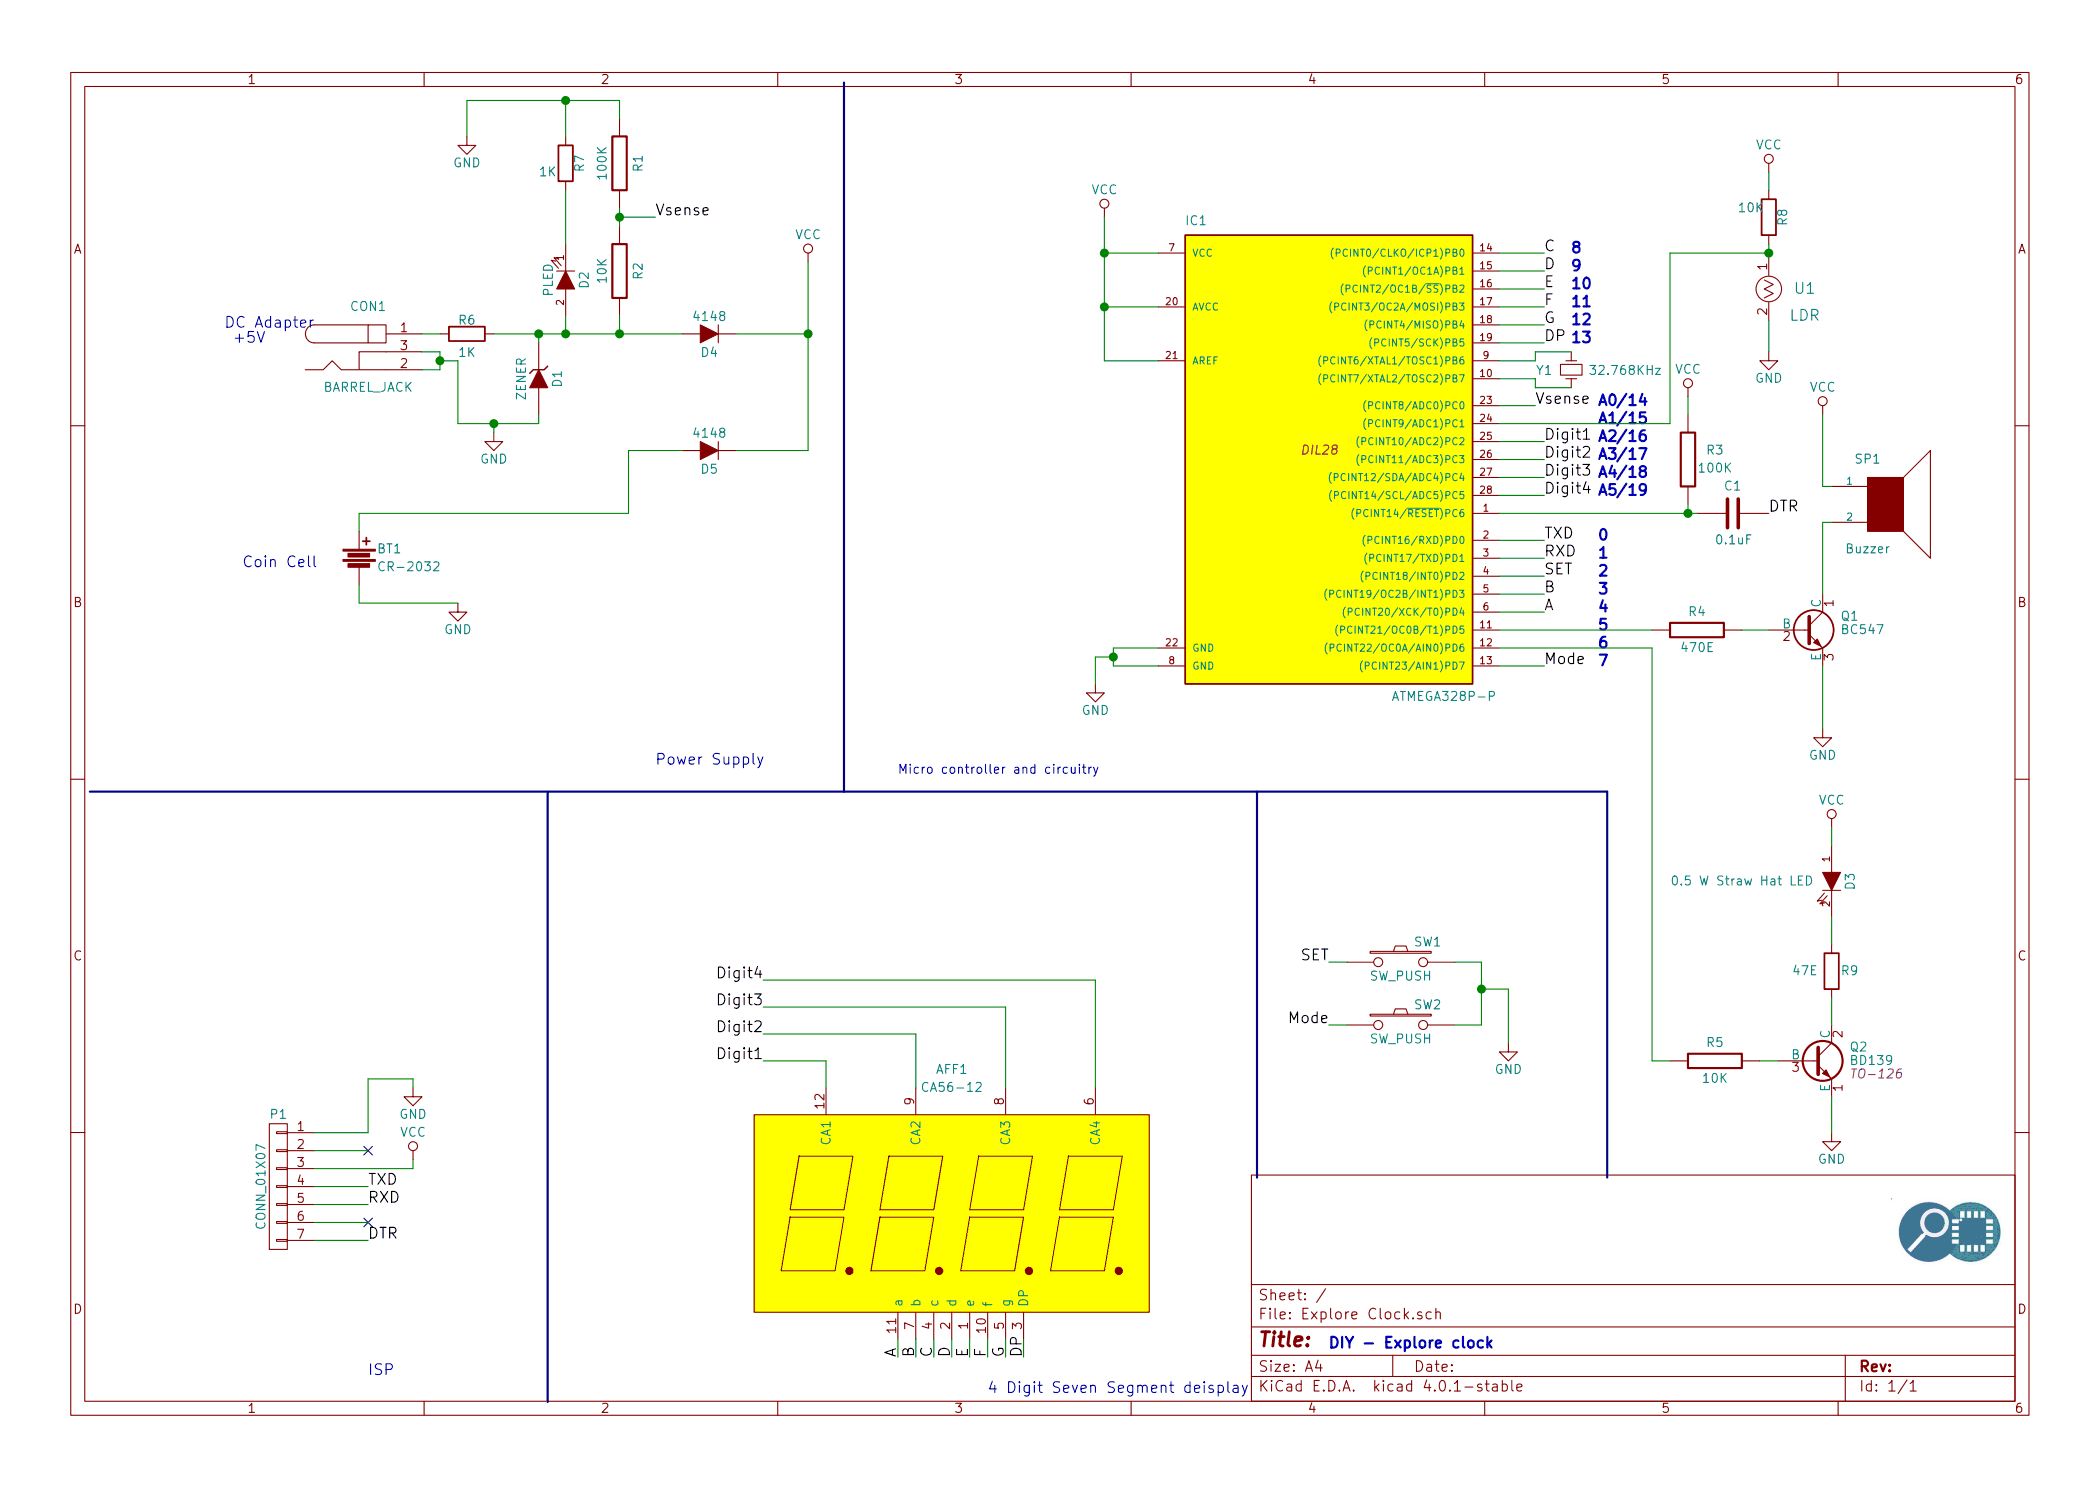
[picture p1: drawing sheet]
EESchema Schematic File Version 2
LIBS:Explore Clock-rescue
LIBS:power
LIBS:device
LIBS:transistors
LIBS:conn
LIBS:linear
LIBS:regul
LIBS:74xx
LIBS:cmos4000
LIBS:adc-dac
LIBS:memory
LIBS:xilinx
LIBS:microcontrollers
LIBS:dsp
LIBS:microchip
LIBS:analog_switches
LIBS:motorola
LIBS:texas
LIBS:intel
LIBS:audio
LIBS:interface
LIBS:digital-audio
LIBS:philips
LIBS:display
LIBS:cypress
LIBS:siliconi
LIBS:opto
LIBS:atmel
LIBS:contrib
LIBS:valves
LIBS:w_opto
LIBS:led
LIBS:Explore Clock-cache
EELAYER 25 0
EELAYER END
$Descr A4 11693 8268
encoding utf-8
Sheet 1 1
Title ""
Date ""
Rev ""
Comp ""
Comment1 ""
Comment2 ""
Comment3 ""
Comment4 ""
$EndDescr
$Comp
L ATMEGA328P-P-RESCUE-Explore_Clock IC1
U 1 1
P 7350 2500
F 0 "IC1" H 6600 3750 50  0000 L BNN
F 1 "ATMEGA328P-P" H 7750 1100 50  0000 L BNN
F 2 "DIL28" H 7350 2500 50  0000 C CIN
F 3 "" H 7350 2500 50  0000 C CNN
	1    7350 2500
	1    0    0    -1  
$EndComp
Text Notes 7400 7500 0    60   ~ 12
DIY - Explore clock
$Comp
L VCC #PWR01
U 1 1
P 6150 1200
F 0 "#PWR01" H 6150 1050 50  0001 C CNN
F 1 "VCC" H 6150 1350 50  0000 C CNN
F 2 "" H 6150 1200 50  0000 C CNN
F 3 "" H 6150 1200 50  0000 C CNN
	1    6150 1200
	1    0    0    -1  
$EndComp
$Comp
L GND #PWR02
U 1 1
P 6100 3800
F 0 "#PWR02" H 6100 3550 50  0001 C CNN
F 1 "GND" H 6100 3650 50  0000 C CNN
F 2 "" H 6100 3800 50  0000 C CNN
F 3 "" H 6100 3800 50  0000 C CNN
	1    6100 3800
	1    0    0    -1  
$EndComp
$Comp
L Crystal_Small Y1
U 1 1
P 8750 2050
F 0 "Y1" V 8750 2200 50  0000 C CNN
F 1 "32.768KHz" V 8750 1750 50  0000 C CNN
F 2 "" H 8750 2050 50  0000 C CNN
F 3 "" H 8750 2050 50  0000 C CNN
	1    8750 2050
	0    -1   -1   0   
$EndComp
$Comp
L CA56-12 AFF1
U 1 1
P 5300 6750
F 0 "AFF1" H 5300 7550 50  0000 C CNN
F 1 "CA56-12" H 5300 7450 50  0000 C CNN
F 2 "" H 4800 6750 50  0000 C CNN
F 3 "" H 4800 6750 50  0000 C CNN
	1    5300 6750
	1    0    0    -1  
$EndComp
$Comp
L BARREL_JACK CON1
U 1 1
P 2050 1950
F 0 "CON1" H 2050 2200 50  0000 C CNN
F 1 "BARREL_JACK" H 2050 1750 50  0000 C CNN
F 2 "" H 2050 1950 50  0000 C CNN
F 3 "" H 2050 1950 50  0000 C CNN
	1    2050 1950
	1    0    0    -1  
$EndComp
$Comp
L Battery BT1
U 1 1
P 2000 3100
F 0 "BT1" H 2100 3150 50  0000 L CNN
F 1 "CR-2032" H 2100 3050 50  0000 L CNN
F 2 "" V 2000 3140 50  0000 C CNN
F 3 "" V 2000 3140 50  0000 C CNN
	1    2000 3100
	1    0    0    -1  
$EndComp
$Comp
L GND #PWR03
U 1 1
P 2750 2400
F 0 "#PWR03" H 2750 2150 50  0001 C CNN
F 1 "GND" H 2750 2250 50  0000 C CNN
F 2 "" H 2750 2400 50  0000 C CNN
F 3 "" H 2750 2400 50  0000 C CNN
	1    2750 2400
	1    0    0    -1  
$EndComp
$Comp
L GND #PWR04
U 1 1
P 2550 3350
F 0 "#PWR04" H 2550 3100 50  0001 C CNN
F 1 "GND" H 2550 3200 50  0000 C CNN
F 2 "" H 2550 3350 50  0000 C CNN
F 3 "" H 2550 3350 50  0000 C CNN
	1    2550 3350
	1    0    0    -1  
$EndComp
$Comp
L VCC #PWR05
U 1 1
P 4500 1450
F 0 "#PWR05" H 4500 1300 50  0001 C CNN
F 1 "VCC" H 4500 1600 50  0000 C CNN
F 2 "" H 4500 1450 50  0000 C CNN
F 3 "" H 4500 1450 50  0000 C CNN
	1    4500 1450
	1    0    0    -1  
$EndComp
$Comp
L CONN_01X07 P1
U 1 1
P 1550 6600
F 0 "P1" H 1550 7000 50  0000 C CNN
F 1 "CONN_01X07" V 1650 6600 50  0000 C CNN
F 2 "" H 1550 6600 50  0000 C CNN
F 3 "" H 1550 6600 50  0000 C CNN
	1    1550 6600
	-1   0    0    -1  
$EndComp
$Comp
L GND #PWR06
U 1 1
P 2300 6050
F 0 "#PWR06" H 2300 5800 50  0001 C CNN
F 1 "GND" H 2300 5900 50  0000 C CNN
F 2 "" H 2300 6050 50  0000 C CNN
F 3 "" H 2300 6050 50  0000 C CNN
	1    2300 6050
	1    0    0    -1  
$EndComp
NoConn ~ 2050 6400
$Comp
L VCC #PWR07
U 1 1
P 2300 6450
F 0 "#PWR07" H 2300 6300 50  0001 C CNN
F 1 "VCC" H 2300 6600 50  0000 C CNN
F 2 "" H 2300 6450 50  0000 C CNN
F 3 "" H 2300 6450 50  0000 C CNN
	1    2300 6450
	1    0    0    -1  
$EndComp
Text Label 2050 6600 0    60   ~ 0
TXD
Text Label 2050 6700 0    60   ~ 0
RXD
NoConn ~ 2050 6800
Text Label 2050 6900 0    60   ~ 0
DTR
Text Label 8600 3000 0    60   ~ 0
TXD
Text Label 8600 3100 0    60   ~ 0
RXD
$Comp
L R-RESCUE-Explore_Clock R3
U 1 1
P 9400 2550
F 0 "R3" H 9550 2600 50  0000 C CNN
F 1 "100K" H 9550 2500 50  0000 C CNN
F 2 "" V 9330 2550 50  0000 C CNN
F 3 "" H 9400 2550 50  0000 C CNN
	1    9400 2550
	1    0    0    -1  
$EndComp
$Comp
L C-RESCUE-Explore_Clock C1
U 1 1
P 9650 2850
F 0 "C1" V 9500 2800 50  0000 L CNN
F 1 "0.1uF" V 9800 2750 50  0000 L CNN
F 2 "" H 9688 2700 50  0000 C CNN
F 3 "" H 9650 2850 50  0000 C CNN
	1    9650 2850
	0    1    1    0   
$EndComp
Text Label 9850 2850 0    60   ~ 0
DTR
Text Label 5000 7550 1    60   ~ 0
A
Text Label 5100 7550 1    60   ~ 0
B
Text Label 5200 7550 1    60   ~ 0
C
Text Label 5300 7550 1    60   ~ 0
D
Text Label 5400 7550 1    60   ~ 0
E
Text Label 5500 7550 1    60   ~ 0
F
Text Label 5600 7550 1    60   ~ 0
G
Text Label 5700 7550 1    60   ~ 0
DP
Text Label 8600 3400 0    60   ~ 0
A
Text Label 8600 3300 0    60   ~ 0
B
Text Label 8600 1400 0    60   ~ 0
C
Text Label 8600 1500 0    60   ~ 0
D
Text Label 8600 1600 0    60   ~ 0
E
Text Label 8600 1700 0    60   ~ 0
F
Text Label 8600 1800 0    60   ~ 0
G
Text Label 8600 1900 0    60   ~ 0
DP
Text Label 4250 5900 2    60   ~ 0
Digit1
Text Label 4250 5750 2    60   ~ 0
Digit2
Text Label 4250 5600 2    60   ~ 0
Digit3
Text Label 4250 5450 2    60   ~ 0
Digit4
Text Label 8600 2450 0    60   ~ 0
Digit1
Text Label 8600 2550 0    60   ~ 0
Digit2
Text Label 8600 2650 0    60   ~ 0
Digit3
Text Label 8600 2750 0    60   ~ 0
Digit4
$Comp
L SPEAKER SP1
U 1 1
P 10500 2800
F 0 "SP1" H 10400 3050 50  0000 C CNN
F 1 "Buzzer" H 10400 2550 50  0000 C CNN
F 2 "" H 10500 2800 50  0000 C CNN
F 3 "" H 10500 2800 50  0000 C CNN
	1    10500 2800
	1    0    0    -1  
$EndComp
$Comp
L R-RESCUE-Explore_Clock R4
U 1 1
P 9450 3500
F 0 "R4" V 9350 3500 50  0000 C CNN
F 1 "470E" V 9550 3500 50  0000 C CNN
F 2 "" V 9380 3500 50  0000 C CNN
F 3 "" H 9450 3500 50  0000 C CNN
	1    9450 3500
	0    1    1    0   
$EndComp
$Comp
L GND #PWR08
U 1 1
P 10150 4050
F 0 "#PWR08" H 10150 3800 50  0001 C CNN
F 1 "GND" H 10150 3900 50  0000 C CNN
F 2 "" H 10150 4050 50  0000 C CNN
F 3 "" H 10150 4050 50  0000 C CNN
	1    10150 4050
	1    0    0    -1  
$EndComp
$Comp
L VCC #PWR09
U 1 1
P 10150 2300
F 0 "#PWR09" H 10150 2150 50  0001 C CNN
F 1 "VCC" H 10150 2450 50  0000 C CNN
F 2 "" H 10150 2300 50  0000 C CNN
F 3 "" H 10150 2300 50  0000 C CNN
	1    10150 2300
	1    0    0    -1  
$EndComp
$Comp
L BC547 Q1
U 1 1
P 10050 3500
F 0 "Q1" H 10250 3575 50  0000 L CNN
F 1 "BC547" H 10250 3500 50  0000 L CNN
F 2 "TO-92" H 10250 3425 50  0001 L CIN
F 3 "" H 10050 3500 50  0000 L CNN
	1    10050 3500
	1    0    0    -1  
$EndComp
$Comp
L LED-RESCUE-Explore_Clock D3
U 1 1
P 10200 4900
F 0 "D3" H 10200 5000 50  0000 C CNN
F 1 "0.5 W Straw Hat LED" V 10200 4400 50  0000 C CNN
F 2 "" H 10200 4900 50  0000 C CNN
F 3 "" H 10200 4900 50  0000 C CNN
	1    10200 4900
	0    1    1    0   
$EndComp
$Comp
L R-RESCUE-Explore_Clock R5
U 1 1
P 9550 5900
F 0 "R5" V 9450 5900 50  0000 C CNN
F 1 "10K" V 9650 5900 50  0000 C CNN
F 2 "" V 9480 5900 50  0000 C CNN
F 3 "" H 9550 5900 50  0000 C CNN
	1    9550 5900
	0    1    1    0   
$EndComp
$Comp
L VCC #PWR010
U 1 1
P 10200 4600
F 0 "#PWR010" H 10200 4450 50  0001 C CNN
F 1 "VCC" H 10200 4750 50  0000 C CNN
F 2 "" H 10200 4600 50  0000 C CNN
F 3 "" H 10200 4600 50  0000 C CNN
	1    10200 4600
	1    0    0    -1  
$EndComp
$Comp
L SW_PUSH SW1
U 1 1
P 7800 5350
F 0 "SW1" H 7950 5460 50  0000 C CNN
F 1 "SW_PUSH" H 7800 5270 50  0000 C CNN
F 2 "" H 7800 5350 50  0000 C CNN
F 3 "" H 7800 5350 50  0000 C CNN
	1    7800 5350
	1    0    0    -1  
$EndComp
$Comp
L SW_PUSH SW2
U 1 1
P 7800 5700
F 0 "SW2" H 7950 5810 50  0000 C CNN
F 1 "SW_PUSH" H 7800 5620 50  0000 C CNN
F 2 "" H 7800 5700 50  0000 C CNN
F 3 "" H 7800 5700 50  0000 C CNN
	1    7800 5700
	1    0    0    -1  
$EndComp
$Comp
L GND #PWR011
U 1 1
P 8400 5800
F 0 "#PWR011" H 8400 5550 50  0001 C CNN
F 1 "GND" H 8400 5650 50  0000 C CNN
F 2 "" H 8400 5800 50  0000 C CNN
F 3 "" H 8400 5800 50  0000 C CNN
	1    8400 5800
	1    0    0    -1  
$EndComp
Text Label 8600 3200 0    60   ~ 0
SET
Text Label 8600 3700 0    60   ~ 0
Mode
Text Label 7400 5700 2    60   ~ 0
Mode
Text Label 7400 5350 2    60   ~ 0
SET
Text Notes 1250 1900 0    60   ~ 0
DC Adapter\n +5V
Text Notes 1350 3150 0    60   ~ 0
Coin Cell
Text Notes 3650 4250 0    60   ~ 0
Power Supply 
Text Notes 2050 7650 0    60   ~ 0
ISP
Text Notes 5500 7750 0    60   ~ 0
4 Digit Seven Segment deisplay
Text Notes 5000 4300 0    50   ~ 0
Micro controller and circuitry
$Comp
L VCC #PWR012
U 1 1
P 9400 2200
F 0 "#PWR012" H 9400 2050 50  0001 C CNN
F 1 "VCC" H 9400 2350 50  0000 C CNN
F 2 "" H 9400 2200 50  0000 C CNN
F 3 "" H 9400 2200 50  0000 C CNN
	1    9400 2200
	1    0    0    -1  
$EndComp
Text Label 8550 2250 0    60   ~ 0
Vsense
Text Label 3650 1200 0    60   ~ 0
Vsense
Text Notes 8750 1400 0    60   ~ 12
8
Text Notes 8750 1500 0    60   ~ 12
9
Text Notes 8750 1600 0    60   ~ 12
10
Text Notes 8750 1700 0    60   ~ 12
11
Text Notes 8750 1800 0    60   ~ 12
12
Text Notes 8750 1900 0    60   ~ 12
13
Text Notes 8900 2250 0    60   ~ 12
A0
Text Notes 8900 2350 0    60   ~ 12
A1
Text Notes 8900 2450 0    60   ~ 12
A2
Text Notes 8900 2550 0    60   ~ 12
A3
Text Notes 8900 2650 0    60   ~ 12
A4
Text Notes 8900 2750 0    60   ~ 12
A5
Text Notes 8900 3600 0    60   ~ 12
6
Text Notes 8900 3700 0    60   ~ 12
7
Text Notes 8900 3000 0    60   ~ 12
0
Text Notes 8900 3100 0    60   ~ 12
1
Text Notes 8900 3200 0    60   ~ 12
2
Text Notes 8900 3300 0    60   ~ 12
3
Text Notes 8900 3400 0    60   ~ 12
4
Text Notes 8900 3500 0    60   ~ 12
5
Text Notes 9000 2250 0    60   ~ 12
/14
Text Notes 9000 2350 0    60   ~ 12
/15
Text Notes 9000 2450 0    60   ~ 12
/16
Text Notes 9000 2550 0    60   ~ 12
/17
Text Notes 9000 2650 0    60   ~ 12
/18
Text Notes 9000 2750 0    60   ~ 12
/19
$Comp
L R-RESCUE-Explore_Clock R2
U 1 1
P 3450 1500
F 0 "R2" V 3350 1500 50  0000 C CNN
F 1 "10K" V 3550 1500 50  0000 C CNN
F 2 "" V 3380 1500 50  0000 C CNN
F 3 "" H 3450 1500 50  0000 C CNN
	1    3450 1500
	-1   0    0    1   
$EndComp
$Comp
L R-RESCUE-Explore_Clock R1
U 1 1
P 3450 900
F 0 "R1" V 3350 900 50  0000 C CNN
F 1 "100K" V 3550 900 50  0000 C CNN
F 2 "" V 3380 900 50  0000 C CNN
F 3 "" H 3450 900 50  0000 C CNN
	1    3450 900 
	-1   0    0    1   
$EndComp
$Comp
L BD139 Q2
U 1 1
P 10100 5900
F 0 "Q2" H 10300 5975 50  0000 L CNN
F 1 "BD139" H 10300 5900 50  0000 L CNN
F 2 "TO-126" H 10300 5825 50  0000 L CIN
F 3 "" H 10100 5900 50  0000 L CNN
	1    10100 5900
	1    0    0    -1  
$EndComp
$Comp
L GND #PWR013
U 1 1
P 10200 6300
F 0 "#PWR013" H 10200 6050 50  0001 C CNN
F 1 "GND" H 10200 6150 50  0000 C CNN
F 2 "" H 10200 6300 50  0000 C CNN
F 3 "" H 10200 6300 50  0000 C CNN
	1    10200 6300
	1    0    0    -1  
$EndComp
$Comp
L R R9
U 1 1
P 10200 5400
F 0 "R9" H 10300 5400 50  0000 C CNN
F 1 "47E" H 10050 5400 50  0000 C CNN
F 2 "" V 10130 5400 50  0000 C CNN
F 3 "" H 10200 5400 50  0000 C CNN
	1    10200 5400
	1    0    0    -1  
$EndComp
$Comp
L GND #PWR014
U 1 1
P 2600 750
F 0 "#PWR014" H 2600 500 50  0001 C CNN
F 1 "GND" H 2600 600 50  0000 C CNN
F 2 "" H 2600 750 50  0000 C CNN
F 3 "" H 2600 750 50  0000 C CNN
	1    2600 750 
	1    0    0    -1  
$EndComp
$Comp
L R R7
U 1 1
P 3150 900
F 0 "R7" V 3230 900 50  0000 C CNN
F 1 "1K" H 3050 850 50  0000 C CNN
F 2 "" V 3080 900 50  0000 C CNN
F 3 "" H 3150 900 50  0000 C CNN
	1    3150 900 
	1    0    0    -1  
$EndComp
$Comp
L LED D2
U 1 1
P 3150 1550
F 0 "D2" H 3150 1650 50  0000 C CNN
F 1 "PLED" H 3150 1450 50  0000 C CNN
F 2 "" H 3150 1550 50  0000 C CNN
F 3 "" H 3150 1550 50  0000 C CNN
	1    3150 1550
	0    1    1    0   
$EndComp
$Comp
L ZENER D1
U 1 1
P 3000 2100
F 0 "D1" H 3000 2200 50  0000 C CNN
F 1 "ZENER" H 3000 2000 50  0000 C CNN
F 2 "" H 3000 2100 50  0000 C CNN
F 3 "" H 3000 2100 50  0000 C CNN
	1    3000 2100
	0    1    1    0   
$EndComp
$Comp
L R R6
U 1 1
P 2600 1850
F 0 "R6" V 2680 1850 50  0000 C CNN
F 1 "1K" V 2500 1850 50  0000 C CNN
F 2 "" V 2530 1850 50  0000 C CNN
F 3 "" H 2600 1850 50  0000 C CNN
	1    2600 1850
	0    -1   -1   0   
$EndComp
$Comp
L D D4
U 1 1
P 3950 1850
F 0 "D4" H 3950 1950 50  0000 C CNN
F 1 "4148" H 3950 1750 50  0000 C CNN
F 2 "" H 3950 1850 50  0000 C CNN
F 3 "" H 3950 1850 50  0000 C CNN
	1    3950 1850
	-1   0    0    1   
$EndComp
$Comp
L D D5
U 1 1
P 3950 2500
F 0 "D5" H 3950 2600 50  0000 C CNN
F 1 "4148" H 3950 2400 50  0000 C CNN
F 2 "" H 3950 2500 50  0000 C CNN
F 3 "" H 3950 2500 50  0000 C CNN
	1    3950 2500
	-1   0    0    1   
$EndComp
$Comp
L R R8
U 1 1
P 9850 1200
F 0 "R8" V 9930 1200 50  0000 C CNN
F 1 "10K" H 9750 1250 50  0000 C CNN
F 2 "" V 9780 1200 50  0000 C CNN
F 3 "" H 9850 1200 50  0000 C CNN
	1    9850 1200
	1    0    0    -1  
$EndComp
$Comp
L LDR U1
U 1 1
P 9850 1600
F 0 "U1" H 10050 1600 60  0000 C CNN
F 1 "LDR" H 10050 1450 60  0000 C CNN
F 2 "" H 9850 1600 60  0000 C CNN
F 3 "" H 9850 1600 60  0000 C CNN
	1    9850 1600
	1    0    0    -1  
$EndComp
$Comp
L GND #PWR015
U 1 1
P 9850 1950
F 0 "#PWR015" H 9850 1700 50  0001 C CNN
F 1 "GND" H 9850 1800 50  0000 C CNN
F 2 "" H 9850 1950 50  0000 C CNN
F 3 "" H 9850 1950 50  0000 C CNN
	1    9850 1950
	1    0    0    -1  
$EndComp
Wire Wire Line
	6450 1400 6150 1400
Wire Wire Line
	6150 1200 6150 2000
Wire Wire Line
	6150 2000 6450 2000
Wire Wire Line
	6450 1700 6150 1700
Connection ~ 6150 1700
Connection ~ 6150 1400
Wire Wire Line
	6450 3600 6200 3600
Wire Wire Line
	6200 3600 6200 3700
Wire Wire Line
	6200 3700 6450 3700
Wire Wire Line
	6100 3800 6100 3650
Wire Wire Line
	6100 3650 6200 3650
Connection ~ 6200 3650
Wire Wire Line
	8350 1500 8600 1500
Wire Wire Line
	8350 1600 8600 1600
Wire Wire Line
	8350 1700 8600 1700
Wire Wire Line
	8350 1800 8600 1800
Wire Wire Line
	2350 1950 2450 1950
Wire Wire Line
	2450 1950 2450 2050
Wire Wire Line
	2450 2050 2350 2050
Wire Wire Line
	2550 2000 2550 2350
Wire Wire Line
	2550 2000 2450 2000
Connection ~ 2450 2000
Wire Wire Line
	2000 2950 2000 2850
Wire Wire Line
	2000 3250 2000 3350
Wire Wire Line
	2000 3350 2550 3350
Wire Wire Line
	4100 1850 4500 1850
Wire Wire Line
	4500 1450 4500 2500
Wire Wire Line
	4500 2500 4100 2500
Connection ~ 4500 1850
Wire Wire Line
	1750 6300 2050 6300
Wire Wire Line
	1750 6400 2050 6400
Wire Wire Line
	1750 6600 2050 6600
Wire Wire Line
	1750 6700 2050 6700
Wire Wire Line
	1750 6800 2050 6800
Wire Wire Line
	1750 6900 2050 6900
Wire Wire Line
	2050 6300 2050 6000
Wire Wire Line
	2050 6000 2300 6000
Wire Wire Line
	2300 6000 2300 6050
Wire Wire Line
	8600 3000 8350 3000
Wire Wire Line
	8350 3100 8600 3100
Wire Wire Line
	8350 1400 8600 1400
Wire Wire Line
	5000 7450 5000 7550
Wire Wire Line
	5100 7450 5100 7550
Wire Wire Line
	5200 7450 5200 7550
Wire Wire Line
	5300 7450 5300 7550
Wire Wire Line
	5400 7450 5400 7550
Wire Wire Line
	5500 7450 5500 7550
Wire Wire Line
	5600 7450 5600 7550
Wire Wire Line
	5700 7450 5700 7550
Wire Wire Line
	8350 3200 8600 3200
Wire Wire Line
	8350 3300 8600 3300
Wire Wire Line
	8350 1900 8600 1900
Wire Wire Line
	4600 6050 4600 5900
Wire Wire Line
	5100 5750 5100 6050
Wire Wire Line
	5600 5600 5600 6050
Wire Wire Line
	4600 5900 4250 5900
Wire Wire Line
	5100 5750 4250 5750
Wire Wire Line
	5600 5600 4250 5600
Wire Wire Line
	6100 5450 6100 6050
Wire Wire Line
	6100 5450 4250 5450
Wire Wire Line
	8600 2450 8350 2450
Wire Wire Line
	8600 2550 8350 2550
Wire Wire Line
	8600 2650 8350 2650
Wire Wire Line
	10200 2900 10150 2900
Wire Wire Line
	10150 2900 10150 3300
Wire Wire Line
	10150 4050 10150 3700
Wire Wire Line
	10150 2300 10150 2700
Wire Wire Line
	10150 2700 10200 2700
Wire Wire Line
	8350 3600 9200 3600
Wire Wire Line
	10200 4600 10200 4700
Wire Wire Line
	8100 5350 8250 5350
Wire Wire Line
	8250 5350 8250 5700
Wire Wire Line
	8250 5700 8100 5700
Wire Wire Line
	8400 5800 8400 5500
Wire Wire Line
	8400 5500 8250 5500
Connection ~ 8250 5500
Wire Wire Line
	7500 5350 7400 5350
Wire Wire Line
	7500 5700 7400 5700
Wire Wire Line
	8350 3400 8600 3400
Wire Wire Line
	8350 3700 8600 3700
Wire Wire Line
	8750 1950 8550 1950
Wire Wire Line
	8550 1950 8550 2000
Wire Wire Line
	8550 2000 8350 2000
Wire Wire Line
	8350 2100 8550 2100
Wire Wire Line
	8550 2100 8550 2150
Wire Wire Line
	8550 2150 8750 2150
Wire Bus Line
	500  4400 8950 4400
Wire Bus Line
	7000 4400 7000 6550
Wire Bus Line
	4700 450  4700 4400
Wire Bus Line
	3050 4400 3050 7800
Wire Bus Line
	8950 4400 8950 6550
Wire Wire Line
	3450 1250 3450 1150
Wire Wire Line
	8350 3500 9200 3500
Wire Wire Line
	9700 3500 9850 3500
Wire Wire Line
	9450 2850 8350 2850
Wire Wire Line
	9400 2800 9400 2850
Connection ~ 9400 2850
Wire Wire Line
	9400 2200 9400 2300
Wire Wire Line
	10200 6100 10200 6300
Wire Wire Line
	9800 5900 9900 5900
Wire Wire Line
	10200 5100 10200 5250
Wire Wire Line
	10200 5550 10200 5700
Wire Wire Line
	9200 3600 9200 5900
Wire Wire Line
	9200 5900 9300 5900
Wire Wire Line
	8350 2250 8550 2250
Wire Wire Line
	2600 550  3450 550 
Wire Wire Line
	3450 550  3450 650 
Wire Wire Line
	3650 1200 3450 1200
Connection ~ 3450 1200
Wire Wire Line
	8350 2750 8600 2750
Wire Wire Line
	2600 550  2600 750 
Wire Wire Line
	2350 1850 2450 1850
Wire Wire Line
	2750 1850 3800 1850
Wire Wire Line
	3450 1750 3450 1850
Connection ~ 3450 1850
Wire Wire Line
	3000 1900 3000 1850
Connection ~ 3000 1850
Wire Wire Line
	3150 750  3150 550 
Connection ~ 3150 550 
Wire Wire Line
	3150 1050 3150 1350
Wire Wire Line
	3150 1750 3150 1850
Connection ~ 3150 1850
Wire Wire Line
	2550 2350 3000 2350
Wire Wire Line
	3000 2350 3000 2300
Wire Wire Line
	2750 2400 2750 2350
Connection ~ 2750 2350
Wire Wire Line
	3800 2500 3500 2500
Wire Wire Line
	3500 2500 3500 2850
Wire Wire Line
	3500 2850 2000 2850
Wire Wire Line
	9850 1775 9850 1950
Wire Wire Line
	9850 1350 9850 1425
Wire Wire Line
	8350 2350 9300 2350
Wire Wire Line
	9300 2350 9300 1400
Wire Wire Line
	9300 1400 9850 1400
Connection ~ 9850 1400
$Comp
L VCC #PWR016
U 1 1
P 9850 950
F 0 "#PWR016" H 9850 800 50  0001 C CNN
F 1 "VCC" H 9850 1100 50  0000 C CNN
F 2 "" H 9850 950 50  0000 C CNN
F 3 "" H 9850 950 50  0000 C CNN
	1    9850 950 
	1    0    0    -1  
$EndComp
Wire Wire Line
	9850 950  9850 1050
Wire Wire Line
	2300 6450 2300 6500
Wire Wire Line
	2300 6500 1750 6500
$EndSCHEMATC
